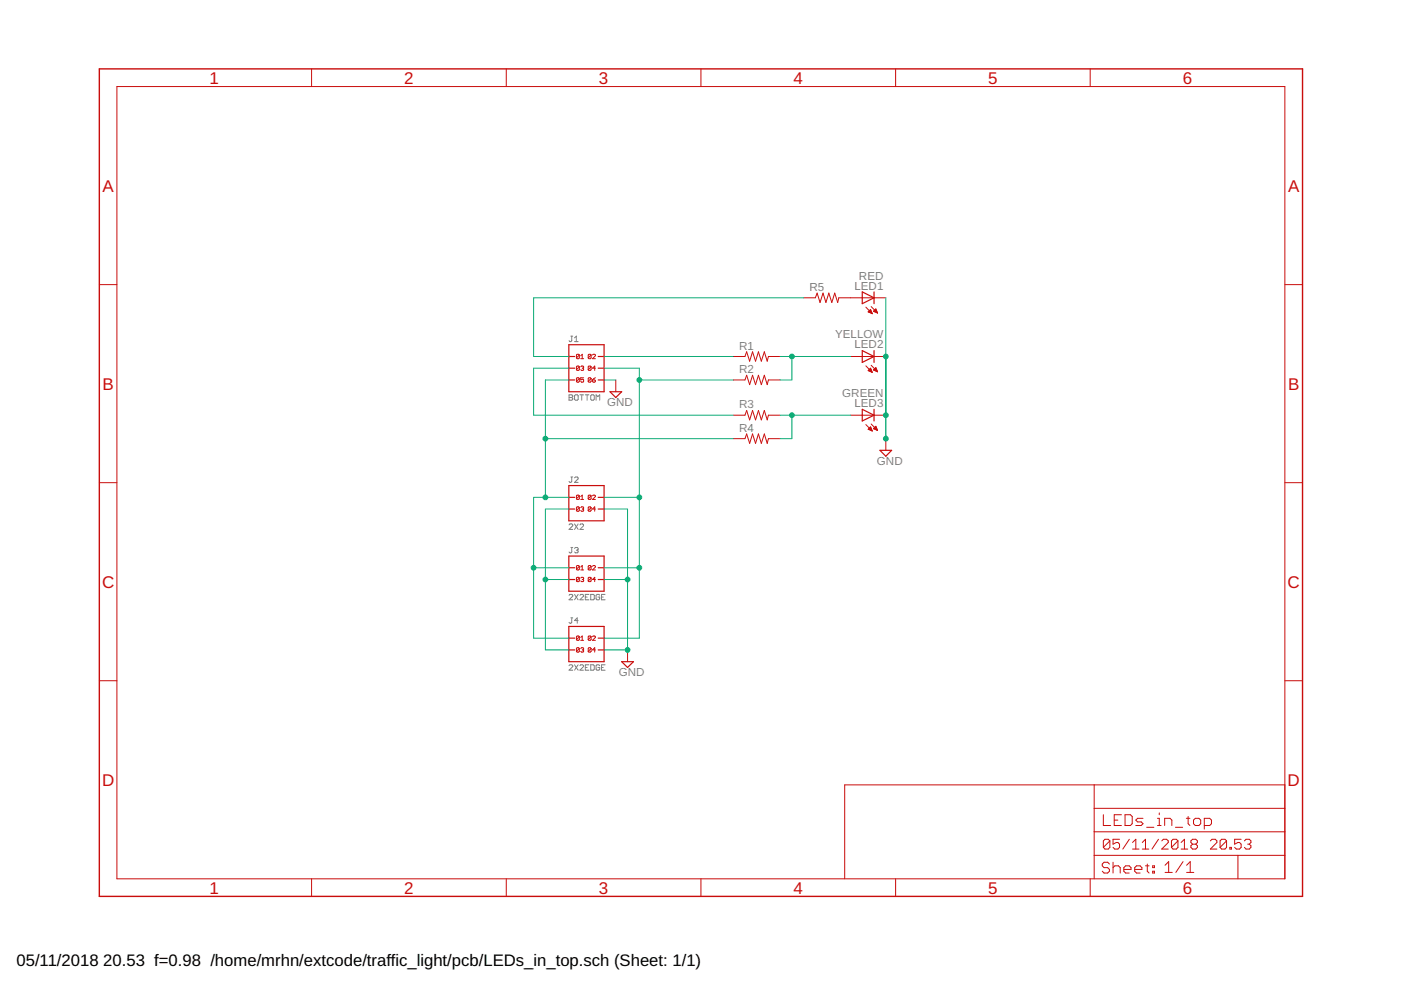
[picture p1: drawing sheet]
<svg xmlns="http://www.w3.org/2000/svg" width="297mm" height="210mm" viewBox="0 0 297 210" stroke-linecap="round" stroke-linejoin="round" font-family="sans-serif">
<g fill="none" stroke="#808080" stroke-width=".21">
<path d="M121 71.3h.4M121.2 71.3v.9l-.2 .2-.4-.2M121.8 72.4h.8M121.8 71.6l.4-.3v1.1M120.6 83.7h.6l.2 .2-.2 .4 .2 .4-.2 .2h-.6zM120.6 84.3h.6M122 83.7h.4l.2 .2v.8l-.2 .2h-.4l-.2-.2v-.8zM123 83.7h.7M123.3 83.7v1.2M124.1 83.7h.8M124.5 83.7v1.2M125.4 83.7h.4l.2 .2v.8l-.2 .2h-.4l-.2-.2v-.8z"/>
<path d="M126.4 84.9v-1.2l.4 .4 .3-.4v1.2M120.6 111.3l.2-.2h.4l.2 .2v.2l-.8 .7h.8M121 101.1h.4M121 116.1h.4M121.2 101.1v1l-.2 .2-.4-.2M121.2 116.1v.9l-.2 .2-.4-.2M121.8 101.3l.2-.2h.4l.2 .2v.2l-.8 .8h.8M121.8 116.3l.2-.2h.4l.2 .2-.2 .3M121.8 111.1l.8 1.1M122.2 116.6h.2M122.4 116.6l.2 .2-.2 .4h-.4l-.2-.2M122.6 111.1l-.8 1.1"/>
<path d="M123 111.3l.1-.2h.4l.2 .2v.2l-.7 .7h.7M120.6 126.2l.2-.2h.4l.2 .2v.2l-.8 .8h.8M121 131h.4M121.2 131v1l-.2 .1-.4-.1M121.8 126l.8 1.2M122.6 126l-.8 1.2M122.6 131.6h-.8l.6-.6v1.1M123 126.2l.1-.2h.4l.2 .2v.2l-.7 .8h.7M124.1 126.6h.4M124.9 126h-.8v1.2h.8M125.2 126h.6l.2 .2v.8l-.2 .2h-.6zM127.1 126.2l-.1-.2h-.4l-.2 .2v.8l.2 .2h.4l.1-.2v-.4h-.3"/>
<path d="M127.5 126.6h.4M128.3 126h-.8v1.2h.8M120.6 141.1l.2-.2h.4l.2 .2v.2l-.8 .8h.8M121.8 140.9l.8 1.2M122.6 140.9l-.8 1.2M123 141.1l.1-.2h.4l.2 .2v.2l-.7 .8h.7M124.1 141.5h.4M124.9 140.9h-.8v1.2h.8M125.2 140.9h.6l.2 .2v.8l-.2 .2h-.6zM127.1 141.1l-.1-.2h-.4l-.2 .2v.8l.2 .2h.4l.1-.2v-.4h-.3M127.5 141.5h.4M128.3 140.9h-.8v1.2h.8"/>
</g>
<g fill="none" stroke="#c90d0c" stroke-width=".21">
<path d="M24.8 18.4h247.6v167.9h-247.6zM66.1 14.6v3.8M107.3 14.6v3.8M148.6 14.6v3.8M189.9 14.6v3.8M231.1 14.6v3.8M21.1 60.3h3.7M122.8 75.3l-.4-.2-.2 .2v.6M122.8 77.8l-.1-.2-.5 .2v.6M122.8 75.3v.6l-.1 .2h-.3l-.2-.2M122.8 77.8v.6l-.1 .1-.5-.1M122.8 75.3l-.6 .6"/>
<path d="M122.8 77.8l-.6 .6M123.1 76.1h.6M123.1 75.4l.3-.3v1M123.1 77.8l.5-.2 .1 .2-.1 .3M123.4 78.1h.2M123.6 78.1l.1 .1-.1 .3-.5-.1M125.3 75.3l-.4-.2-.2 .2v.6M125.3 75.3v.6l-.1 .2-.5-.2M125.3 77.8l-.1-.2-.5 .2v.6M125.3 77.8v.6l-.1 .1-.5-.1M125.3 75.3l-.6 .6M125.3 77.8l-.6 .6"/>
<path d="M125.6 75.3l.2-.2 .4 .2-.6 .8h.6M126.2 78.1h-.6l.5-.5v.9M155.4 75.6h2.5l.4-1 .6 2 .7-2 .6 2 .6-2 .6 2 .7-2 .6 2 .2-1h2.5M170.4 63.1h2.5l.3-1 .7 2 .6-2 .6 2 .6-2 .7 2 .6-2 .6 2 .2-1h10M180.3 75.6h7.5M183.6 65.1l1.3 1.4M183.6 77.6l1.3 1.4M184.1 66.1l.8 .4M184.1 66.1l.5-.5 .3 .9M184.1 78.6l.5-.5 .3 .9zM184.1 66.1h.7M184.1 78.6h.7"/>
<path d="M184.1 78.5h.6M184.2 66h.5M184.3 78.4h.4M184.3 65.9h.4M184.4 66.3h.4M184.4 78.3h.2M184.4 65.8h.2M184.4 78.7h.4M184.5 78.1h.1M184.5 65.7h.1M184.7 66.4h.2M184.7 65l1.4 1.4"/>
<path d="M184.7 77.4l1.4 1.4M184.7 78.8h.2M184.9 66.5h.1M185.2 66l.5-.5 .4 .9zM185.2 78.4l.5-.4 .4 .8zM185.3 66h.6M185.3 78.4h.6M185.3 65.9h.6M185.3 78.5h.6M185.4 78.3h.4M185.4 65.8h.4M185.5 78.1h.3"/>
<path d="M185.5 66.1h.5M185.5 65.7h.3M185.6 78.6h.4M185.6 78h.1M185.6 65.6h.1M185.8 66.3h.2M185.8 78.7h.2M272.4 60.3h3.8M122.8 80.2l-.4-.1-.2 .1v.7M122.8 80.2v.7l-.1 .1h-.3l-.2-.1M122.8 80.2l-.6 .7M123.7 80.1h-.6v.5l.5-.2 .1 .5-.1 .1-.5-.1"/>
<path d="M125.3 80.2l-.4-.1-.2 .1v.7M125.3 80.2v.7l-.1 .1-.5-.1M125.3 80.2l-.6 .7M125.6 80.6h.5l.1 .3-.1 .1h-.3zM126.2 80.1l-.6 .5M130.6 80.6v2.5M155.4 88h2.5l.4-1 .6 2 .7-2 .6 2 .6-2 .6 2 .7-2 .6 2 .2-1h2.5M155.4 80.6h2.5l.4-1 .6 2 .7-2 .6 2 .6-2 .6 2 .7-2 .6 2 .2-1h2.5M155.4 93h2.5l.4-1 .6 2 .7-2 .6 2 .6-2 .6 2 .7-2 .6 2 .2-1h2.5M180.3 88h7.5M183.6 90l1.3 1.4M184.1 91l.5-.5 .3 .9z"/>
<path d="M184.1 91h.7M184.2 91.1h.6M184.3 90.8h.4M184.4 90.7h.3M184.5 91.2h.3M184.5 90.6h.1M184.7 89.9l1.4 1.4M184.7 91.3h.2M185.2 90.9l.5-.5 .4 .9zM185.3 90.8h.6M185.3 91h.6M185.4 90.7h.4"/>
<path d="M185.5 90.6h.3M185.6 91.1h.4M185.6 90.5h.1M185.9 91.2h.1M187.8 93v2.5M21.1 102.3h3.7M122.8 105.1l-.4-.1-.2 .1v.6M122.8 107.6l-.1-.1h-.3l-.2 .1v.6M122.8 105.1v.6l-.1 .2-.5-.2M122.8 107.6v.6l-.1 .2-.5-.2M122.8 105.1l-.6 .6M122.8 107.6l-.6 .6"/>
<path d="M123.1 105.3l.3-.3v.9M123.1 107.6l.5-.1 .1 .1-.1 .3M123.1 105.9h.6M123.4 107.9h.2M123.6 107.9l.1 .2-.1 .3-.5-.2M125.3 105.1l-.4-.1-.2 .1v.6M125.3 107.6l-.4-.1-.2 .1v.6M125.3 105.1v.6l-.1 .2-.5-.2M125.3 107.6v.6l-.1 .2-.5-.2M125.3 105.1l-.6 .6M125.3 107.6l-.6 .6M125.6 105.1l.2-.1 .4 .1-.6 .8h.6"/>
<path d="M126.2 107.9h-.6l.5-.4v.9M272.4 102.3h3.8M122.8 120.1l-.1-.2h-.3l-.2 .2v.6M122.8 122.6l-.4-.2-.2 .2v.6M122.8 135l-.4-.1-.2 .1v.6M122.8 137.5l-.1-.2h-.3l-.2 .2v.6M122.8 120.1v.6l-.1 .1-.5-.1M122.8 122.6v.6l-.1 .1-.5-.1M122.8 135v.6l-.1 .2-.5-.2M122.8 137.5v.6l-.1 .2-.5-.2M122.8 135l-.6 .6M122.8 137.5l-.6 .6"/>
<path d="M122.8 120.1l-.6 .6M122.8 122.6l-.6 .6M123.1 120.2l.3-.3v.9M123.1 135.1l.3-.2v.9M123.1 122.6l.5-.2 .1 .2-.1 .3M123.1 137.5l.5-.2 .1 .2-.1 .3M123.1 135.8h.6M123.1 120.8h.6M123.4 137.8h.2M123.4 122.9h.2M123.6 122.9l.1 .1-.1 .3-.5-.1M123.6 137.8l.1 .1-.1 .4-.5-.2"/>
<path d="M125.3 120.1l-.4-.2-.2 .2v.6M125.3 122.6l-.4-.2-.2 .2v.6M125.3 135l-.4-.1-.2 .1v.6M125.3 137.5l-.4-.2-.2 .2v.6M125.3 120.1v.6l-.1 .1-.5-.1M125.3 122.6v.6l-.1 .1-.5-.1M125.3 135v.6l-.1 .2-.5-.2M125.3 137.5v.6l-.1 .2-.5-.2M125.3 135l-.6 .6M125.3 137.5l-.6 .6M125.3 120.1l-.6 .6M125.3 122.6l-.6 .6"/>
<path d="M125.6 120.1l.2-.2h.3l.1 .2-.6 .7h.6M125.6 135l.2-.1 .4 .1-.6 .8h.6M126.2 122.9h-.6l.5-.5v.9M126.2 137.8h-.6l.5-.5v1M133.1 137.8v2.5M21.1 144.3h3.7M272.4 144.3h3.8M232 166.4v19.9M232 176.4h40.4M232 171.4h40.4M233.9 172.7v2.3h1.6M235.3 178.3l-.3-.4h-.7l-.4 .4v1.4"/>
<path d="M235.3 178.3v1.4l-.3 .3h-.7l-.4-.3M235.3 178.3l-1.4 1.4M236.2 173.9h.8M237.4 177.9h-1.4v1.1l.7-.4h.3l.4 .4v.7l-.4 .3h-.7l-.3-.3M237.8 172.7h-1.6v2.3h1.6M238.5 172.7h1.2l.4 .4v1.5l-.4 .4h-1.2zM239.4 177.9l-1.3 2.1M240.1 178.6l.7-.7v2.1M242.2 178.6l.7-.7v2.1M242.3 173.5h-1.1l-.4 .4 .4 .4h.8l.3 .3-.3 .4h-1.2M243.1 175.4h1.5M245.4 175h.8"/>
<path d="M245.4 173.5h.4v1.5M245.6 177.9l-1.4 2.1M245.8 172.4v.3M246.3 178.3l.4-.4h.6l.4 .4v.3l-1.4 1.4h1.4M246.9 175v-1.5h1.2l.4 .4v1.1M249.2 175.4h1.5M249.7 178.3l-.3-.4h-.7l-.3 .4v1.4M249.7 178.3v1.4l-.3 .3h-.7l-.3-.3M249.7 178.3l-1.3 1.4M250.4 178.6l.7-.7v2.1M251.5 173.5h.8M251.9 173.1v1.5l.4 .4"/>
<path d="M252.8 179l-.3-.4v-.3l.3-.4h.7l.4 .4v.3l-.4 .4M252.8 179l-.3 .3v.4l.3 .3h.7l.4-.3v-.4l-.4-.3M252.8 179h.7M253 173.9l.4-.4h.8l.4 .4v.7l-.4 .4h-.8l-.4-.4zM255.3 175h1.2l.4-.4v-.7l-.4-.4h-1.2v2.3M256.6 178.3l.4-.4h.7l.3 .4v.3l-1.4 1.4h1.4M260.1 178.3l-.4-.4h-.7l-.3 .4v1.4M260.1 178.3v1.4l-.4 .3h-.7l-.3-.3M260.1 178.3l-1.4 1.4M260.8 179.7h.3v.3h-.3zM263.1 177.9h-1.3v1.1l.7-.4h.3l.3 .4v.7l-.3 .3h-.7l-.3-.3M263.8 178.3l.4-.4h.7l.3 .4v.3l-.3 .4"/>
<path d="M264.5 179h.4M264.9 179l.3 .3v.4l-.3 .3h-.7l-.4-.3M272.4 166.4h-93.3v19.9M66.1 186.3v3.8M107.3 186.3v3.8M148.6 186.3v3.8M189.9 186.3v3.8M231.1 186.3v3.8M232 181.4h40.4M235.2 183.2l-.4-.4h-.7l-.4 .4v.4l.4 .4h.7l.4 .3v.4l-.4 .4h-.7l-.4-.4M236 182.8v2.3M236 184l.4-.4h.7l.4 .4v1.1"/>
<path d="M238.3 184.3h1.5v-.3l-.4-.4h-.7l-.4 .4v.7l.4 .4h.7M240.1 180h1.4M240.6 184.3h1.5v-.3l-.4-.4h-.7l-.4 .4v.7l.4 .4h.7M242.2 180h1.4M242.9 183.6h.7M243.2 183.2v1.5l.4 .4M244.4 183.6h.4v.4h-.4zM244.4 184.7h.4v.4h-.4zM247 183.5l.8-.8v2.3M247 185h1.5M250.4 180h1.4M250.8 182.7l-1.5 2.3"/>
<path d="M251.6 185h1.5M251.6 183.5l.7-.8v2.3M262.5 181.4v4.9"/>
</g>
<path d="M21.1 14.6h255.1v175.5h-255.1z" fill="none" stroke="#c90d0c" stroke-width=".3"/>
<g fill="none" stroke="#c90d0c" stroke-width=".25">
<path d="M120.6 73.1h7.5v10h-7.5zM120.6 75.6h1.3M120.6 78.1h1.3M126.8 75.6h1.3M126.8 78.1h1.3M182.8 61.9l2.5 1.2-2.5 1.3zM182.8 74.3l2.5 1.3-2.5 1.2zM185.3 61.9v2.5M185.3 74.3v2.5M120.6 80.6h1.3M126.8 80.6h1.3M129.3 83.1h2.5l-1.2 1.2z"/>
<path d="M182.8 86.8l2.5 1.2-2.5 1.3zM185.3 86.8v2.5M186.6 95.5h2.4l-1.2 1.2zM120.6 103h7.5v7.4h-7.5zM120.6 117.9h7.5v7.4h-7.5zM120.6 105.5h1.3M120.6 107.9h1.3M126.8 105.5h1.3M126.8 107.9h1.3M120.6 132.8h7.5v7.5h-7.5zM120.6 135.3h1.3M120.6 137.8h1.3"/>
<path d="M120.6 120.4h1.3M120.6 122.9h1.3M126.8 135.3h1.3M126.8 137.8h1.3M126.8 120.4h1.3M126.8 122.9h1.3M131.8 140.3h2.5l-1.2 1.2z"/>
</g>
<g fill="none" stroke="#0dab76" stroke-width=".21">
<path d="M120.6 78.1h-7.5v9.9h42.3M128.1 75.6h27.3M128.1 78.1h7.5v57.2h-7.5M165.4 75.6h14.9M167.9 75.6v5h-2.5M170.4 63.1h-57.3v12.5h7.5M187.8 63.1v29.9M115.6 93h39.8M120.6 80.6h-5v24.9M128.1 80.6h2.5M135.6 80.6h19.8M165.4 88h14.9"/>
<path d="M167.9 88v5h-2.5M120.6 107.9h-5v29.9h5M120.6 105.5h-7.5v29.8h7.5M128.1 107.9h5v29.9h-5M128.1 105.5h7.5M113.1 120.4h7.5M115.6 122.9h5M128.1 122.9h5M128.1 120.4h7.5"/>
</g>
<g fill="#0dab76" stroke="#0dab76" stroke-width=".21">
<circle cx="187.8" cy="93" r=".51"/>
<circle cx="187.8" cy="75.6" r=".51"/>
<circle cx="187.8" cy="88" r=".51"/>
<circle cx="133.1" cy="122.9" r=".51"/>
<circle cx="133.1" cy="137.8" r=".51"/>
<circle cx="167.9" cy="88" r=".51"/>
<circle cx="167.9" cy="75.6" r=".51"/>
<circle cx="135.6" cy="120.4" r=".51"/>
<circle cx="135.6" cy="105.5" r=".51"/>
<circle cx="135.6" cy="80.6" r=".51"/>
<circle cx="113.1" cy="120.4" r=".51"/>
<circle cx="115.6" cy="105.5" r=".51"/>
<circle cx="115.6" cy="93" r=".51"/>
<circle cx="115.6" cy="122.9" r=".51"/>
</g>
<g font-size="3.6" fill="#c90d0c">
<text x="44.4" y="17.7">1</text>
<text x="85.7" y="17.7">2</text>
<text x="127" y="17.7">3</text>
<text x="168.2" y="17.7">4</text>
<text x="209.5" y="17.7">5</text>
<text x="250.8" y="17.7">6</text>
<text x="21.7" y="40.6">A</text>
<text x="273.1" y="40.6">A</text>
<text x="21.7" y="82.6">B</text>
<text x="273.1" y="82.6">B</text>
<text x="21.6" y="124.6">C</text>
<text x="273" y="124.6">C</text>
<text x="21.6" y="166.6">D</text>
<text x="273" y="166.6">D</text>
<text x="44.4" y="189.5">1</text>
<text x="85.7" y="189.5">2</text>
<text x="127" y="189.5">3</text>
<text x="168.2" y="189.5">4</text>
<text x="209.5" y="189.5">5</text>
<text x="250.8" y="189.5">6</text>
</g>
<g font-size="3.5">
<text x="3.5" y="204.7">05/11/2018</text>
<text x="21.9" y="204.7">20.53 f=0.98 /home/mrhn/extcode/traffic_light/pcb/LEDs_in_top.sch (Sheet: 1/1)</text>
</g>
<g font-size="2.5" fill="#808080">
<text x="182.1" y="59.3">RED</text>
<text x="171.6" y="61.7">R5</text>
<text x="181.2" y="61.4">LED1</text>
<text x="177.1" y="71.7">YELLOW</text>
<text x="156.7" y="74.1">R1</text>
<text x="181.2" y="73.8">LED2</text>
<text x="156.7" y="79.1">R2</text>
<text x="128.7" y="86.2">GND</text>
<text x="156.7" y="86.6">R3</text>
<text x="178.6" y="84.2">GREEN</text>
<text x="181.2" y="86.3">LED3</text>
<text x="156.7" y="91.5">R4</text>
<text x="185.9" y="98.6">GND</text>
<text x="131.2" y="143.4">GND</text>
</g>
</svg>
